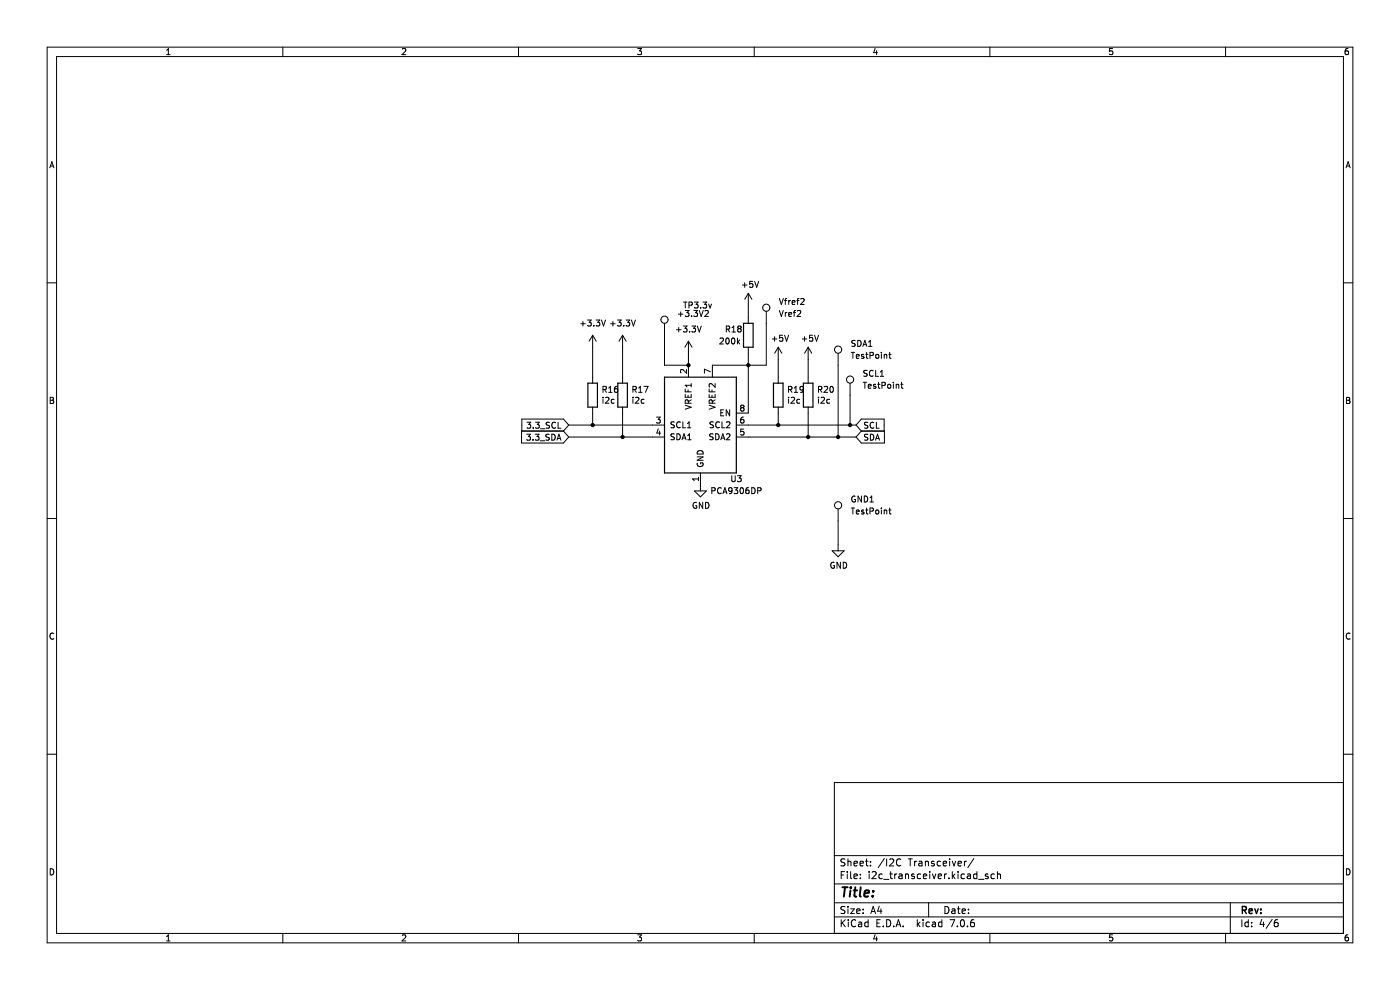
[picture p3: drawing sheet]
(kicad_sch (version 20230121) (generator eeschema)

 (paper "A4")

 (lib_symbols
  (symbol "Connector:TestPoint" (pin_numbers hide) (pin_names (offset 0.762) hide) (in_bom yes) (on_board yes)
   (property "Reference" "TP" (at 0 6.858 0) (effects (font (size 1.27 1.27))))
   (property "Value" "TestPoint" (at 0 5.08 0) (effects (font (size 1.27 1.27))))
   (property "Footprint" "" (at 5.08 0 0) (effects (font (size 1.27 1.27)) hide))
   (property "Datasheet" "~" (at 5.08 0 0) (effects (font (size 1.27 1.27)) hide))
   (symbol "TestPoint_0_1"
    (circle (center 0 3.302) (radius 0.762) (stroke (width 0) (type default)) (fill (type none))))
   (symbol "TestPoint_1_1"
    (pin passive line (at 0 0 90) (length 2.54) (name "1" (effects (font (size 1.27 1.27)))) (number "1" (effects (font (size 1.27 1.27)))))))
  (symbol "Device:R" (pin_numbers hide) (pin_names (offset 0)) (in_bom yes) (on_board yes)
   (property "Reference" "R" (at 2.032 0 90) (effects (font (size 1.27 1.27))))
   (property "Value" "R" (at 0 0 90) (effects (font (size 1.27 1.27))))
   (property "Footprint" "" (at -1.778 0 90) (effects (font (size 1.27 1.27)) hide))
   (property "Datasheet" "~" (at 0 0 0) (effects (font (size 1.27 1.27)) hide))
   (symbol "R_0_1"
    (rectangle (start -1.016 -2.54) (end 1.016 2.54) (stroke (width 0.254) (type default)) (fill (type none))))
   (symbol "R_1_1"
    (pin passive line (at 0 3.81 270) (length 1.27) (name "~" (effects (font (size 1.27 1.27)))) (number "1" (effects (font (size 1.27 1.27)))))
    (pin passive line (at 0 -3.81 90) (length 1.27) (name "~" (effects (font (size 1.27 1.27)))) (number "2" (effects (font (size 1.27 1.27)))))))
  (symbol "Interface:PCA9306DP" (pin_names (offset 1.016)) (in_bom yes) (on_board yes)
   (property "Reference" "U" (at -7.62 11.43 0) (effects (font (size 1.27 1.27)) (justify left)))
   (property "Value" "PCA9306DP" (at 3.81 11.43 0) (effects (font (size 1.27 1.27)) (justify left)))
   (property "Footprint" "Package_SO:TSSOP-8_3x3mm_P0.65mm" (at 0 -11.43 0) (effects (font (size 1.27 1.27)) hide))
   (property "Datasheet" "https://www.nxp.com/docs/en/data-sheet/PCA9306.pdf" (at -7.62 11.43 0) (effects (font (size 1.27 1.27)) hide))
   (symbol "PCA9306DP_0_1"
    (rectangle (start -7.62 10.16) (end 7.62 -10.16) (stroke (width 0.254) (type default)) (fill (type background))))
   (symbol "PCA9306DP_1_1"
    (pin power_in line (at 0 -12.7 90) (length 2.54) (name "GND" (effects (font (size 1.27 1.27)))) (number "1" (effects (font (size 1.27 1.27)))))
    (pin power_in line (at -2.54 12.7 270) (length 2.54) (name "VREF1" (effects (font (size 1.27 1.27)))) (number "2" (effects (font (size 1.27 1.27)))))
    (pin bidirectional line (at -10.16 0 0) (length 2.54) (name "SCL1" (effects (font (size 1.27 1.27)))) (number "3" (effects (font (size 1.27 1.27)))))
    (pin bidirectional line (at -10.16 -2.54 0) (length 2.54) (name "SDA1" (effects (font (size 1.27 1.27)))) (number "4" (effects (font (size 1.27 1.27)))))
    (pin bidirectional line (at 10.16 -2.54 180) (length 2.54) (name "SDA2" (effects (font (size 1.27 1.27)))) (number "5" (effects (font (size 1.27 1.27)))))
    (pin bidirectional line (at 10.16 0 180) (length 2.54) (name "SCL2" (effects (font (size 1.27 1.27)))) (number "6" (effects (font (size 1.27 1.27)))))
    (pin power_in line (at 2.54 12.7 270) (length 2.54) (name "VREF2" (effects (font (size 1.27 1.27)))) (number "7" (effects (font (size 1.27 1.27)))))
    (pin input line (at 10.16 2.54 180) (length 2.54) (name "EN" (effects (font (size 1.27 1.27)))) (number "8" (effects (font (size 1.27 1.27)))))))
  (symbol "power:+3.3V" (power) (pin_names (offset 0)) (in_bom yes) (on_board yes)
   (property "Reference" "#PWR" (at 0 -3.81 0) (effects (font (size 1.27 1.27)) hide))
   (property "Value" "+3.3V" (at 0 3.556 0) (effects (font (size 1.27 1.27))))
   (property "Footprint" "" (at 0 0 0) (effects (font (size 1.27 1.27)) hide))
   (property "Datasheet" "" (at 0 0 0) (effects (font (size 1.27 1.27)) hide))
   (symbol "+3.3V_0_1"
    (polyline (pts (xy -0.762 1.27) (xy 0 2.54)) (stroke (width 0) (type default)) (fill (type none)))
    (polyline (pts (xy 0 0) (xy 0 2.54)) (stroke (width 0) (type default)) (fill (type none)))
    (polyline (pts (xy 0 2.54) (xy 0.762 1.27)) (stroke (width 0) (type default)) (fill (type none))))
   (symbol "+3.3V_1_1"
    (pin power_in line (at 0 0 90) (length 0) hide (name "+3.3V" (effects (font (size 1.27 1.27)))) (number "1" (effects (font (size 1.27 1.27)))))))
  (symbol "power:+5V" (power) (pin_names (offset 0)) (in_bom yes) (on_board yes)
   (property "Reference" "#PWR" (at 0 -3.81 0) (effects (font (size 1.27 1.27)) hide))
   (property "Value" "+5V" (at 0 3.556 0) (effects (font (size 1.27 1.27))))
   (property "Footprint" "" (at 0 0 0) (effects (font (size 1.27 1.27)) hide))
   (property "Datasheet" "" (at 0 0 0) (effects (font (size 1.27 1.27)) hide))
   (symbol "+5V_0_1"
    (polyline (pts (xy -0.762 1.27) (xy 0 2.54)) (stroke (width 0) (type default)) (fill (type none)))
    (polyline (pts (xy 0 0) (xy 0 2.54)) (stroke (width 0) (type default)) (fill (type none)))
    (polyline (pts (xy 0 2.54) (xy 0.762 1.27)) (stroke (width 0) (type default)) (fill (type none))))
   (symbol "+5V_1_1"
    (pin power_in line (at 0 0 90) (length 0) hide (name "+5V" (effects (font (size 1.27 1.27)))) (number "1" (effects (font (size 1.27 1.27)))))))
  (symbol "power:GND" (power) (pin_names (offset 0)) (in_bom yes) (on_board yes)
   (property "Reference" "#PWR" (at 0 -6.35 0) (effects (font (size 1.27 1.27)) hide))
   (property "Value" "GND" (at 0 -3.81 0) (effects (font (size 1.27 1.27))))
   (property "Footprint" "" (at 0 0 0) (effects (font (size 1.27 1.27)) hide))
   (property "Datasheet" "" (at 0 0 0) (effects (font (size 1.27 1.27)) hide))
   (symbol "GND_0_1"
    (polyline (pts (xy 0 0) (xy 0 -1.27) (xy 1.27 -1.27) (xy 0 -2.54) (xy -1.27 -1.27) (xy 0 -1.27)) (stroke (width 0) (type default)) (fill (type none))))
   (symbol "GND_1_1"
    (pin power_in line (at 0 0 270) (length 0) hide (name "GND" (effects (font (size 1.27 1.27)))) (number "1" (effects (font (size 1.27 1.27))))))))

 (junction (at 171.45 92.71) (diameter 0) (color 0 0 0 0))
 (junction (at 125.73 90.17) (diameter 0) (color 0 0 0 0))
 (junction (at 146.05 77.47) (diameter 0) (color 0 0 0 0))
 (junction (at 180.34 90.17) (diameter 0) (color 0 0 0 0))
 (junction (at 165.1 90.17) (diameter 0) (color 0 0 0 0))
 (junction (at 158.75 77.47) (diameter 0) (color 0 0 0 0))
 (junction (at 132.08 92.71) (diameter 0) (color 0 0 0 0))
 (junction (at 177.8 92.71) (diameter 0) (color 0 0 0 0))

 (wire (pts (xy 158.75 90.17) (xy 165.1 90.17)) (stroke (width 0) (type default)))
 (wire (pts (xy 125.73 90.17) (xy 138.43 90.17)) (stroke (width 0) (type default)))
 (wire (pts (xy 171.45 92.71) (xy 177.8 92.71)) (stroke (width 0) (type default)))
 (wire (pts (xy 171.45 80.01) (xy 171.45 76.2)) (stroke (width 0) (type default)))
 (wire (pts (xy 125.73 90.17) (xy 120.65 90.17)) (stroke (width 0) (type default)))
 (wire (pts (xy 165.1 90.17) (xy 165.1 87.63)) (stroke (width 0) (type default)))
 (wire (pts (xy 140.97 71.12) (xy 140.97 77.47)) (stroke (width 0) (type default)))
 (wire (pts (xy 158.75 77.47) (xy 162.56 77.47)) (stroke (width 0) (type default)))
 (wire (pts (xy 158.75 74.93) (xy 158.75 77.47)) (stroke (width 0) (type default)))
 (wire (pts (xy 158.75 92.71) (xy 171.45 92.71)) (stroke (width 0) (type default)))
 (wire (pts (xy 146.05 74.93) (xy 146.05 77.47)) (stroke (width 0) (type default)))
 (wire (pts (xy 158.75 77.47) (xy 158.75 87.63)) (stroke (width 0) (type default)))
 (wire (pts (xy 177.8 110.49) (xy 177.8 115.57)) (stroke (width 0) (type default)))
 (wire (pts (xy 140.97 77.47) (xy 146.05 77.47)) (stroke (width 0) (type default)))
 (wire (pts (xy 125.73 87.63) (xy 125.73 90.17)) (stroke (width 0) (type default)))
 (wire (pts (xy 171.45 87.63) (xy 171.45 92.71)) (stroke (width 0) (type default)))
 (wire (pts (xy 132.08 73.66) (xy 132.08 80.01)) (stroke (width 0) (type default)))
 (wire (pts (xy 125.73 73.66) (xy 125.73 80.01)) (stroke (width 0) (type default)))
 (wire (pts (xy 165.1 80.01) (xy 165.1 76.2)) (stroke (width 0) (type default)))
 (wire (pts (xy 165.1 90.17) (xy 180.34 90.17)) (stroke (width 0) (type default)))
 (wire (pts (xy 138.43 92.71) (xy 132.08 92.71)) (stroke (width 0) (type default)))
 (wire (pts (xy 151.13 77.47) (xy 158.75 77.47)) (stroke (width 0) (type default)))
 (wire (pts (xy 158.75 67.31) (xy 158.75 64.77)) (stroke (width 0) (type default)))
 (wire (pts (xy 177.8 77.47) (xy 177.8 92.71)) (stroke (width 0) (type default)))
 (wire (pts (xy 180.34 83.82) (xy 180.34 90.17)) (stroke (width 0) (type default)))
 (wire (pts (xy 177.8 92.71) (xy 181.61 92.71)) (stroke (width 0) (type default)))
 (wire (pts (xy 120.65 92.71) (xy 132.08 92.71)) (stroke (width 0) (type default)))
 (wire (pts (xy 162.56 68.58) (xy 162.56 77.47)) (stroke (width 0) (type default)))
 (wire (pts (xy 132.08 87.63) (xy 132.08 92.71)) (stroke (width 0) (type default)))
 (wire (pts (xy 180.34 90.17) (xy 181.61 90.17)) (stroke (width 0) (type default)))

 (global_label "SCL" (shape input) (at 181.61 90.17 0) (effects (font (size 1.27 1.27)) (justify left))
  (property "Intersheetrefs" "${INTERSHEET_REFS}" (at 181.61 90.17 0) (effects (font (size 1.27 1.27)) hide)))
 (global_label "3.3_SDA" (shape input) (at 120.65 92.71 180) (effects (font (size 1.27 1.27)) (justify right))
  (property "Intersheetrefs" "${INTERSHEET_REFS}" (at 120.65 92.71 0) (effects (font (size 1.27 1.27)) hide)))
 (global_label "3.3_SCL" (shape input) (at 120.65 90.17 180) (effects (font (size 1.27 1.27)) (justify right))
  (property "Intersheetrefs" "${INTERSHEET_REFS}" (at 120.65 90.17 0) (effects (font (size 1.27 1.27)) hide)))
 (global_label "SDA" (shape input) (at 181.61 92.71 0) (effects (font (size 1.27 1.27)) (justify left))
  (property "Intersheetrefs" "${INTERSHEET_REFS}" (at 181.61 92.71 0) (effects (font (size 1.27 1.27)) hide)))

 (symbol (lib_id "power:+5V") (at 171.45 76.2 0) (unit 1) (in_bom yes) (on_board yes) (dnp no)
  (property "Reference" "#PWR036" (at 171.45 80.01 0) (effects (font (size 1.27 1.27)) hide))
  (property "Value" "+5V" (at 171.831 71.8058 0) (effects (font (size 1.27 1.27))))
  (property "Footprint" "" (at 171.45 76.2 0) (effects (font (size 1.27 1.27)) hide))
  (property "Datasheet" "" (at 171.45 76.2 0) (effects (font (size 1.27 1.27)) hide)) (pin "1")
  (instances (project "LTP305_ESP32_CLOCK" (path "" (reference "#PWR036") (unit 1))) (project "ltp_kikad" (path "" (reference "#PWR074") (unit 1)))))

 (symbol (lib_id "Device:R") (at 158.75 71.12 0) (unit 1) (in_bom yes) (on_board yes) (dnp no)
  (property "Reference" "R12" (at 153.67 69.85 0) (effects (font (size 1.27 1.27)) (justify left)))
  (property "Value" "200k" (at 152.4 72.39 0) (effects (font (size 1.27 1.27)) (justify left)))
  (property "Footprint" "Resistor_SMD:R_0603_1608Metric" (at 156.972 71.12 90) (effects (font (size 1.27 1.27)) hide))
  (property "Datasheet" "~" (at 158.75 71.12 0) (effects (font (size 1.27 1.27)) hide)) (pin "1") (pin "2")
  (instances (project "LTP305_ESP32_CLOCK" (path "" (reference "R12") (unit 1))) (project "ltp_kikad" (path "" (reference "R18") (unit 1)))))

 (symbol (lib_id "power:+5V") (at 158.75 64.77 0) (unit 1) (in_bom yes) (on_board yes) (dnp no)
  (property "Reference" "#PWR0101" (at 158.75 68.58 0) (effects (font (size 1.27 1.27)) hide))
  (property "Value" "+5V" (at 159.131 60.3758 0) (effects (font (size 1.27 1.27))))
  (property "Footprint" "" (at 158.75 64.77 0) (effects (font (size 1.27 1.27)) hide))
  (property "Datasheet" "" (at 158.75 64.77 0) (effects (font (size 1.27 1.27)) hide)) (pin "1")
  (instances (project "LTP305_ESP32_CLOCK" (path "" (reference "#PWR0101") (unit 1))) (project "ltp_kikad" (path "" (reference "#PWR072") (unit 1)))))

 (symbol (lib_id "Connector:TestPoint") (at 162.56 68.58 0) (unit 1) (in_bom yes) (on_board yes) (dnp no) (fields_autoplaced)
  (property "Reference" "Vfref2" (at 165.1 64.008 0) (effects (font (size 1.27 1.27)) (justify left)))
  (property "Value" "Vref2" (at 165.1 66.548 0) (effects (font (size 1.27 1.27)) (justify left)))
  (property "Footprint" "TestPoint:TestPoint_Pad_D1.0mm" (at 167.64 68.58 0) (effects (font (size 1.27 1.27)) hide))
  (property "Datasheet" "~" (at 167.64 68.58 0) (effects (font (size 1.27 1.27)) hide)) (pin "1")
  (instances (project "ltp_kikad" (path "" (reference "Vfref2") (unit 1)))))

 (symbol (lib_id "Device:R") (at 165.1 83.82 180) (unit 1) (in_bom yes) (on_board yes) (dnp no)
  (property "Reference" "R14" (at 166.878 82.6516 0) (effects (font (size 1.27 1.27)) (justify right)))
  (property "Value" "i2c" (at 166.878 84.963 0) (effects (font (size 1.27 1.27)) (justify right)))
  (property "Footprint" "Resistor_SMD:R_0603_1608Metric" (at 166.878 83.82 90) (effects (font (size 1.27 1.27)) hide))
  (property "Datasheet" "~" (at 165.1 83.82 0) (effects (font (size 1.27 1.27)) hide)) (pin "1") (pin "2")
  (instances (project "LTP305_ESP32_CLOCK" (path "" (reference "R14") (unit 1))) (project "ltp_kikad" (path "" (reference "R19") (unit 1)))))

 (symbol (lib_id "power:GND") (at 177.8 115.57 0) (unit 1) (in_bom yes) (on_board yes) (dnp no)
  (property "Reference" "#PWR029" (at 177.8 121.92 0) (effects (font (size 1.27 1.27)) hide))
  (property "Value" "GND" (at 177.927 119.9642 0) (effects (font (size 1.27 1.27))))
  (property "Footprint" "" (at 177.8 115.57 0) (effects (font (size 1.27 1.27)) hide))
  (property "Datasheet" "" (at 177.8 115.57 0) (effects (font (size 1.27 1.27)) hide)) (pin "1")
  (instances (project "LTP305_ESP32_CLOCK" (path "" (reference "#PWR029") (unit 1))) (project "ltp_kikad" (path "" (reference "#PWR037") (unit 1)))))

 (symbol (lib_id "Connector:TestPoint") (at 177.8 110.49 0) (unit 1) (in_bom yes) (on_board yes) (dnp no) (fields_autoplaced)
  (property "Reference" "GND1" (at 180.34 105.918 0) (effects (font (size 1.27 1.27)) (justify left)))
  (property "Value" "TestPoint" (at 180.34 108.458 0) (effects (font (size 1.27 1.27)) (justify left)))
  (property "Footprint" "TestPoint:TestPoint_Pad_D1.0mm" (at 182.88 110.49 0) (effects (font (size 1.27 1.27)) hide))
  (property "Datasheet" "~" (at 182.88 110.49 0) (effects (font (size 1.27 1.27)) hide)) (pin "1")
  (instances (project "ltp_kikad" (path "" (reference "GND1") (unit 1)))))

 (symbol (lib_id "Device:R") (at 132.08 83.82 180) (unit 1) (in_bom yes) (on_board yes) (dnp no)
  (property "Reference" "R11" (at 133.858 82.6516 0) (effects (font (size 1.27 1.27)) (justify right)))
  (property "Value" "i2c" (at 133.858 84.963 0) (effects (font (size 1.27 1.27)) (justify right)))
  (property "Footprint" "Resistor_SMD:R_0603_1608Metric" (at 133.858 83.82 90) (effects (font (size 1.27 1.27)) hide))
  (property "Datasheet" "~" (at 132.08 83.82 0) (effects (font (size 1.27 1.27)) hide)) (pin "1") (pin "2")
  (instances (project "LTP305_ESP32_CLOCK" (path "" (reference "R11") (unit 1))) (project "ltp_kikad" (path "" (reference "R17") (unit 1)))))

 (symbol (lib_id "Connector:TestPoint") (at 140.97 71.12 0) (unit 1) (in_bom yes) (on_board yes) (dnp no)
  (property "Reference" "+3.3V2" (at 143.51 66.548 0) (effects (font (size 1.27 1.27)) (justify left)))
  (property "Value" "TP3.3v" (at 144.78 64.77 0) (effects (font (size 1.27 1.27)) (justify left)))
  (property "Footprint" "TestPoint:TestPoint_Pad_D1.0mm" (at 146.05 71.12 0) (effects (font (size 1.27 1.27)) hide))
  (property "Datasheet" "~" (at 146.05 71.12 0) (effects (font (size 1.27 1.27)) hide)) (pin "1")
  (instances (project "ltp_kikad" (path "" (reference "+3.3V2") (unit 1)))))

 (symbol (lib_id "Device:R") (at 125.73 83.82 180) (unit 1) (in_bom yes) (on_board yes) (dnp no)
  (property "Reference" "R10" (at 127.508 82.6516 0) (effects (font (size 1.27 1.27)) (justify right)))
  (property "Value" "i2c" (at 127.508 84.963 0) (effects (font (size 1.27 1.27)) (justify right)))
  (property "Footprint" "Resistor_SMD:R_0603_1608Metric" (at 127.508 83.82 90) (effects (font (size 1.27 1.27)) hide))
  (property "Datasheet" "~" (at 125.73 83.82 0) (effects (font (size 1.27 1.27)) hide)) (pin "1") (pin "2")
  (instances (project "LTP305_ESP32_CLOCK" (path "" (reference "R10") (unit 1))) (project "ltp_kikad" (path "" (reference "R16") (unit 1)))))

 (symbol (lib_id "power:+3.3V") (at 132.08 73.66 0) (unit 1) (in_bom yes) (on_board yes) (dnp no) (fields_autoplaced)
  (property "Reference" "#PWR058" (at 132.08 77.47 0) (effects (font (size 1.27 1.27)) hide))
  (property "Value" "+3.3V" (at 132.08 68.58 0) (effects (font (size 1.27 1.27))))
  (property "Footprint" "" (at 132.08 73.66 0) (effects (font (size 1.27 1.27)) hide))
  (property "Datasheet" "" (at 132.08 73.66 0) (effects (font (size 1.27 1.27)) hide)) (pin "1")
  (instances (project "ltp_kikad" (path "" (reference "#PWR058") (unit 1)) (path "" (reference "#PWR075") (unit 1)))))

 (symbol (lib_id "Connector:TestPoint") (at 180.34 83.82 0) (unit 1) (in_bom yes) (on_board yes) (dnp no) (fields_autoplaced)
  (property "Reference" "SCL1" (at 182.88 79.248 0) (effects (font (size 1.27 1.27)) (justify left)))
  (property "Value" "TestPoint" (at 182.88 81.788 0) (effects (font (size 1.27 1.27)) (justify left)))
  (property "Footprint" "TestPoint:TestPoint_Pad_D1.0mm" (at 185.42 83.82 0) (effects (font (size 1.27 1.27)) hide))
  (property "Datasheet" "~" (at 185.42 83.82 0) (effects (font (size 1.27 1.27)) hide)) (pin "1")
  (instances (project "ltp_kikad" (path "" (reference "SCL1") (unit 1)))))

 (symbol (lib_id "Device:R") (at 171.45 83.82 180) (unit 1) (in_bom yes) (on_board yes) (dnp no)
  (property "Reference" "R17" (at 173.228 82.6516 0) (effects (font (size 1.27 1.27)) (justify right)))
  (property "Value" "i2c" (at 173.228 84.963 0) (effects (font (size 1.27 1.27)) (justify right)))
  (property "Footprint" "Resistor_SMD:R_0603_1608Metric" (at 173.228 83.82 90) (effects (font (size 1.27 1.27)) hide))
  (property "Datasheet" "~" (at 171.45 83.82 0) (effects (font (size 1.27 1.27)) hide)) (pin "1") (pin "2")
  (instances (project "LTP305_ESP32_CLOCK" (path "" (reference "R17") (unit 1))) (project "ltp_kikad" (path "" (reference "R20") (unit 1)))))

 (symbol (lib_id "Interface:PCA9306DP") (at 148.59 90.17 0) (unit 1) (in_bom yes) (on_board yes) (dnp no)
  (property "Reference" "U2" (at 156.21 101.6 0) (effects (font (size 1.27 1.27))))
  (property "Value" "PCA9306DP" (at 156.21 104.14 0) (effects (font (size 1.27 1.27))))
  (property "Footprint" "Package_SO:TSSOP-8_3x3mm_P0.65mm" (at 148.59 101.6 0) (effects (font (size 1.27 1.27)) hide))
  (property "Datasheet" "https://www.nxp.com/docs/en/data-sheet/PCA9306.pdf" (at 140.97 78.74 0) (effects (font (size 1.27 1.27)) hide)) (pin "1") (pin "2") (pin "3") (pin "4") (pin "5") (pin "6") (pin "7") (pin "8")
  (instances (project "LTP305_ESP32_CLOCK" (path "" (reference "U2") (unit 1))) (project "ltp_kikad" (path "" (reference "U3") (unit 1)))))

 (symbol (lib_id "Connector:TestPoint") (at 177.8 77.47 0) (unit 1) (in_bom yes) (on_board yes) (dnp no) (fields_autoplaced)
  (property "Reference" "SDA1" (at 180.34 72.898 0) (effects (font (size 1.27 1.27)) (justify left)))
  (property "Value" "TestPoint" (at 180.34 75.438 0) (effects (font (size 1.27 1.27)) (justify left)))
  (property "Footprint" "TestPoint:TestPoint_Pad_D1.0mm" (at 182.88 77.47 0) (effects (font (size 1.27 1.27)) hide))
  (property "Datasheet" "~" (at 182.88 77.47 0) (effects (font (size 1.27 1.27)) hide)) (pin "1")
  (instances (project "ltp_kikad" (path "" (reference "SDA1") (unit 1)))))

 (symbol (lib_id "power:+3.3V") (at 146.05 74.93 0) (unit 1) (in_bom yes) (on_board yes) (dnp no) (fields_autoplaced)
  (property "Reference" "#PWR058" (at 146.05 78.74 0) (effects (font (size 1.27 1.27)) hide))
  (property "Value" "+3.3V" (at 146.05 69.85 0) (effects (font (size 1.27 1.27))))
  (property "Footprint" "" (at 146.05 74.93 0) (effects (font (size 1.27 1.27)) hide))
  (property "Datasheet" "" (at 146.05 74.93 0) (effects (font (size 1.27 1.27)) hide)) (pin "1")
  (instances (project "ltp_kikad" (path "" (reference "#PWR058") (unit 1)) (path "" (reference "#PWR070") (unit 1)))))

 (symbol (lib_id "power:GND") (at 148.59 102.87 0) (unit 1) (in_bom yes) (on_board yes) (dnp no)
  (property "Reference" "#PWR029" (at 148.59 109.22 0) (effects (font (size 1.27 1.27)) hide))
  (property "Value" "GND" (at 148.717 107.2642 0) (effects (font (size 1.27 1.27))))
  (property "Footprint" "" (at 148.59 102.87 0) (effects (font (size 1.27 1.27)) hide))
  (property "Datasheet" "" (at 148.59 102.87 0) (effects (font (size 1.27 1.27)) hide)) (pin "1")
  (instances (project "LTP305_ESP32_CLOCK" (path "" (reference "#PWR029") (unit 1))) (project "ltp_kikad" (path "" (reference "#PWR071") (unit 1)))))

 (symbol (lib_id "power:+5V") (at 165.1 76.2 0) (unit 1) (in_bom yes) (on_board yes) (dnp no)
  (property "Reference" "#PWR032" (at 165.1 80.01 0) (effects (font (size 1.27 1.27)) hide))
  (property "Value" "+5V" (at 165.481 71.8058 0) (effects (font (size 1.27 1.27))))
  (property "Footprint" "" (at 165.1 76.2 0) (effects (font (size 1.27 1.27)) hide))
  (property "Datasheet" "" (at 165.1 76.2 0) (effects (font (size 1.27 1.27)) hide)) (pin "1")
  (instances (project "LTP305_ESP32_CLOCK" (path "" (reference "#PWR032") (unit 1))) (project "ltp_kikad" (path "" (reference "#PWR073") (unit 1)))))

 (symbol (lib_id "power:+3.3V") (at 125.73 73.66 0) (unit 1) (in_bom yes) (on_board yes) (dnp no) (fields_autoplaced)
  (property "Reference" "#PWR058" (at 125.73 77.47 0) (effects (font (size 1.27 1.27)) hide))
  (property "Value" "+3.3V" (at 125.73 68.58 0) (effects (font (size 1.27 1.27))))
  (property "Footprint" "" (at 125.73 73.66 0) (effects (font (size 1.27 1.27)) hide))
  (property "Datasheet" "" (at 125.73 73.66 0) (effects (font (size 1.27 1.27)) hide)) (pin "1")
  (instances (project "ltp_kikad" (path "" (reference "#PWR058") (unit 1)) (path "" (reference "#PWR068") (unit 1))))))
